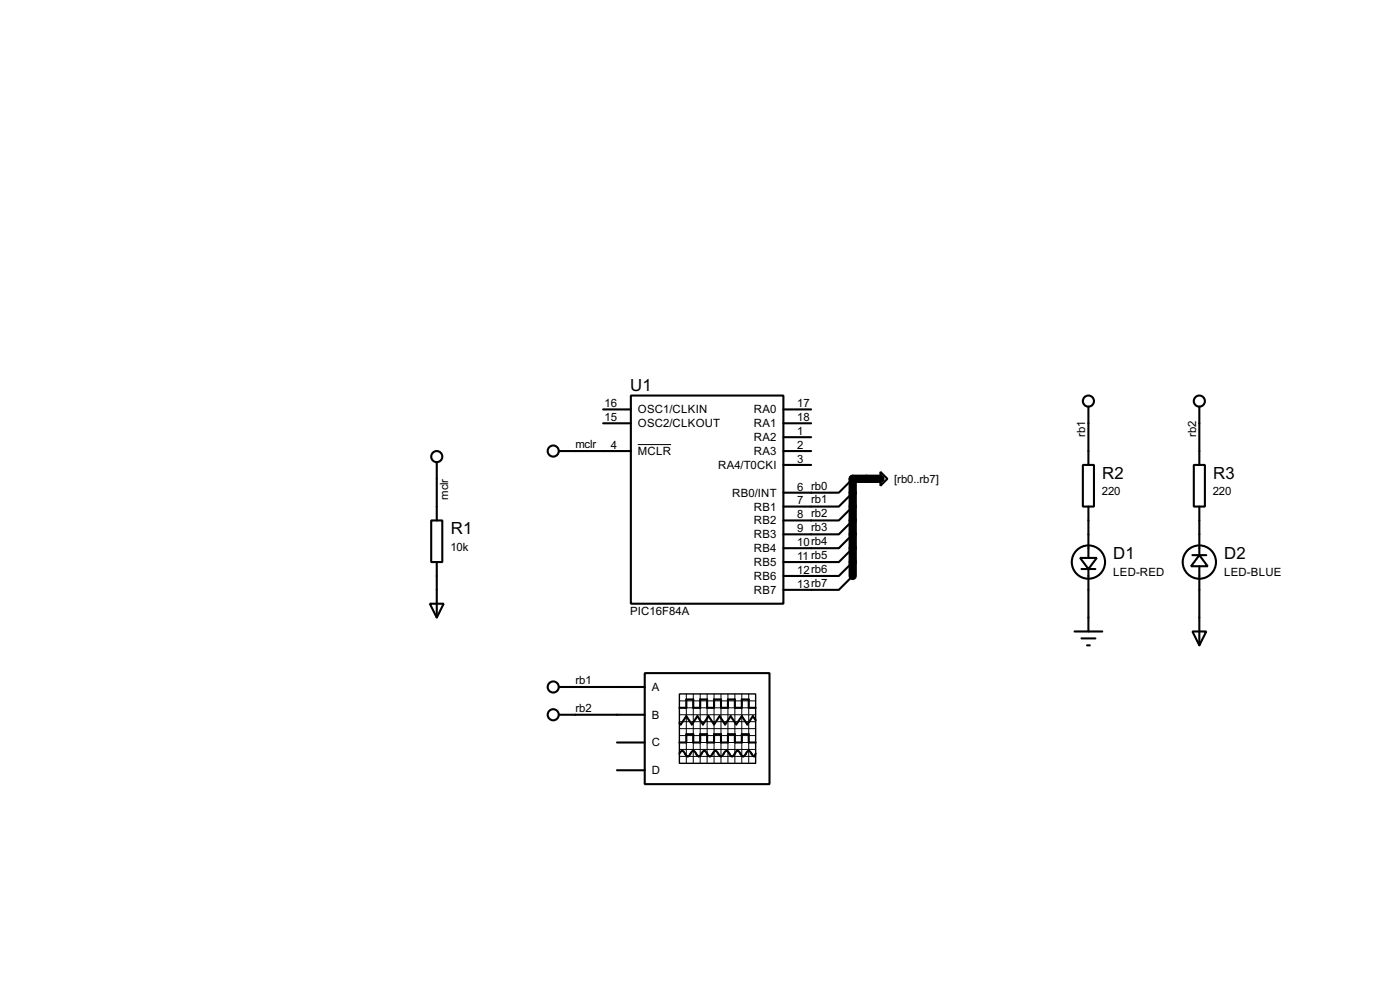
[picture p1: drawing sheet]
<svg xmlns="http://www.w3.org/2000/svg" width="256mm" height="180mm" viewBox="0 0 256 180" stroke-linecap="round" stroke-linejoin="round" font-family="sans-serif">
<path d="M161.3 87.6h-5.1v17.8" fill="none" stroke="#000" stroke-width="1.5"/>
<g fill="none" stroke="#000" stroke-width=".38">
<path d="M110.5 74.9h5.1M110.5 77.5h5.1M115.6 72.4h27.9v38.1h-27.9zM143.5 74.9h5.1M143.5 77.5h5.1M199.4 74.4v10.7M219.7 74.4v10.7M79 95.2h2v7.7h-2zM80 84.6v10.6M102.4 82.5h13.2M143.5 82.5h5.1M143.5 80h5.1"/>
<path d="M143.5 85.1h5.1M156.2 97.8l-2.5 2.5h-10.2M156.2 95.2l-2.5 2.6h-10.2M156.2 92.7l-2.5 2.5h-10.2M156.2 90.2l-2.5 2.5h-10.2M156.2 87.6l-2.5 2.6h-10.2M161.3 86.4l1.3 1.2-1.3 1.3zM198.4 85.1h2v7.6h-2zM199.4 92.7v9.4M218.7 85.1h2v7.6h-2zM219.7 92.7v8.9M78.7 110.5h2.6l-1.3 2.5z"/>
<path d="M80 102.9v10.1M156.2 105.4l-2.5 2.5h-10.2M156.2 102.9l-2.5 2.5h-10.2M156.2 100.3l-2.5 2.6h-10.2M196.8 115.6h5.1M197.9 102.1h3l-1.5 2zM198.1 104.1h2.6M198.1 116.8h2.6M199.1 118.1h.5M199.4 104.1v11.5M218.4 115.6h2.6l-1.3 2.5zM218.4 101.6h2.6"/>
<path d="M219.7 101.6l1.5 2h-3zM219.7 103.6v14.5M102.4 125.7h15.7M102.4 130.8h15.7M113 135.9h5.1M118.1 123.2h22.9v20.3h-22.9zM124.5 137.9l.5-.5 .2 .1 .5 .8 .3 .1 .2-.1 .6-.8 .2-.1 .3 .1 .5 .8 .2 .1 .3-.1 .5-.8 .2-.1 .3 .1 .5 .8 .2 .1 .3-.1 .5-.8 .3-.1 .2 .1 .5 .8 .3 .1 .2-.1 .5-.8 .3-.1 .2 .1 .5 .8 .3 .1 .3-.1 .5-.8 .2-.1 .3 .1 .5 .8 .2 .1 .3-.1 .5-.8 .3-.1 .2 .1 .5 .8 .3 .1 .2-.5M124.5 129.5h1.2v-1.5h1.3v1.5h1.3v-1.5h1.2v1.5h1.3v-1.5h1.3v1.5h1.2v-1.5h1.3v1.5h1.3v-1.5h1.3v1.5h1.2M124.5 135.9h1.2v-1.5h1.3v1.5h1.3v-1.5h1.2v1.5h1.3v-1.5h1.3v1.5h1.2v-1.5h1.3v1.5h1.3v-1.5h1.3v1.5h1.2M138.4 131.8l-.5-.7-1 1.5-1-1.5-1 1.5-1-1.5-1.1 1.5-1-1.5-1 1.5-1-1.5-1 1.5-1-1.5-1.1 1.5-1-1.5-1 1.5-.2-.3M113 141h5.1"/>
<circle cx="199.4" cy="73.4" r="1.02"/>
<circle cx="219.7" cy="73.4" r="1.02"/>
<circle cx="80" cy="83.6" r="1.02"/>
<circle cx="101.3" cy="82.6" r="1.02"/>
<circle cx="199.4" cy="102.9" r="3"/>
<circle cx="219.7" cy="102.9" r="3"/>
<circle cx="101.3" cy="130.8" r="1.02"/>
<circle cx="101.3" cy="125.7" r="1.02"/>
</g>
<g fill="none" stroke="#000" stroke-width=".18">
<path d="M116.8 81.4h6.1M124.5 130.8h13.9M124.5 128.3h13.9M124.5 129.5h13.9M124.5 132.1h13.9M124.5 134.6h13.9M124.5 135.9h13.9M124.5 137.2h13.9M124.5 138.4h13.9M124.5 133.3h13.9M125.7 127v12.7M127 127v12.7"/>
<path d="M128.3 127v12.7M129.5 127v12.7M130.8 127v12.7M132.1 127v12.7M133.3 127v12.7M134.6 127v12.7M135.9 127v12.7M137.2 127v12.7"/>
</g>
<path d="M124.5 127h13.9v12.7h-13.9z" fill="none" stroke="#000" stroke-width=".25"/>
<g font-size="3.4">
<text x="115.5" y="71.6">U1</text>
<text x="201.9" y="87.7">R2</text>
<text x="222.2" y="87.7">R3</text>
<text x="82.6" y="97.8">R1</text>
<text x="203.9" y="102.4">D1</text>
<text x="224.3" y="102.4">D2</text>
</g>
<g font-size="2.3">
<text x="110.7" y="74.5">16</text>
<text x="110.7" y="77.1">15</text>
<text x="116.9" y="75.6">OSC1/CLKIN</text>
<text x="138.1" y="75.6">RA0</text>
<text x="146" y="74.5">17</text>
<text x="146" y="77.1">18</text>
<text x="105.4" y="82">mclr</text>
<text x="111.9" y="82.2">4</text>
<text x="116.9" y="78.2">OSC2/CLKOUT</text>
<text x="116.9" y="83.3">MCLR</text>
<text x="138.1" y="78.2">RA1</text>
<text x="138.1" y="80.7">RA2</text>
<text x="138.1" y="83.3">RA3</text>
<text x="146" y="79.6">1</text>
<text x="146" y="82.2">2</text>
<text x="198.8" y="80" transform="rotate(-90 198.8 80)">rb1</text>
<text x="219.1" y="80" transform="rotate(-90 219.1 80)">rb2</text>
<text x="131.6" y="85.8">RA4/T0CKI</text>
<text x="146" y="89.8">6 rb0</text>
<text x="146" y="84.7">3</text>
<text x="163.8" y="88.3">[rb0..rb7]</text>
<text x="82.1" y="91.4" transform="rotate(-90 82.1 91.4)">mclr</text>
<text x="134.1" y="90.9">RB0/INT</text>
<text x="138.1" y="93.4">RB1</text>
<text x="138.1" y="96">RB2</text>
<text x="146" y="92.3">7 rb1</text>
<text x="146" y="94.9">8 rb2</text>
<text x="201.8" y="90.6">220</text>
<text x="222.2" y="90.6">220</text>
<text x="82.5" y="100.8">10k</text>
<text x="138.1" y="98.5">RB3</text>
<text x="138.1" y="101">RB4</text>
<text x="146" y="97.4">9 rb3</text>
<text x="146" y="99.9">10rb4</text>
<text x="138.1" y="103.6">RB5</text>
<text x="138.1" y="106.1">RB6</text>
<text x="146" y="102.5">11 rb5</text>
<text x="146" y="105">12rb6</text>
<text x="146" y="107.6">13rb7</text>
<text x="203.9" y="105.3">LED-RED</text>
<text x="224.2" y="105.3">LED-BLUE</text>
<text x="115.4" y="112.6">PIC16F84A</text>
<text x="138.1" y="108.7">RB7</text>
<text x="105.4" y="125.1">rb1</text>
<text x="105.4" y="130.2">rb2</text>
<text x="119.4" y="126.4">A</text>
<text x="119.4" y="131.5">B</text>
<text x="119.4" y="136.6">C</text>
<text x="119.4" y="141.7">D</text>
</g>
</svg>
